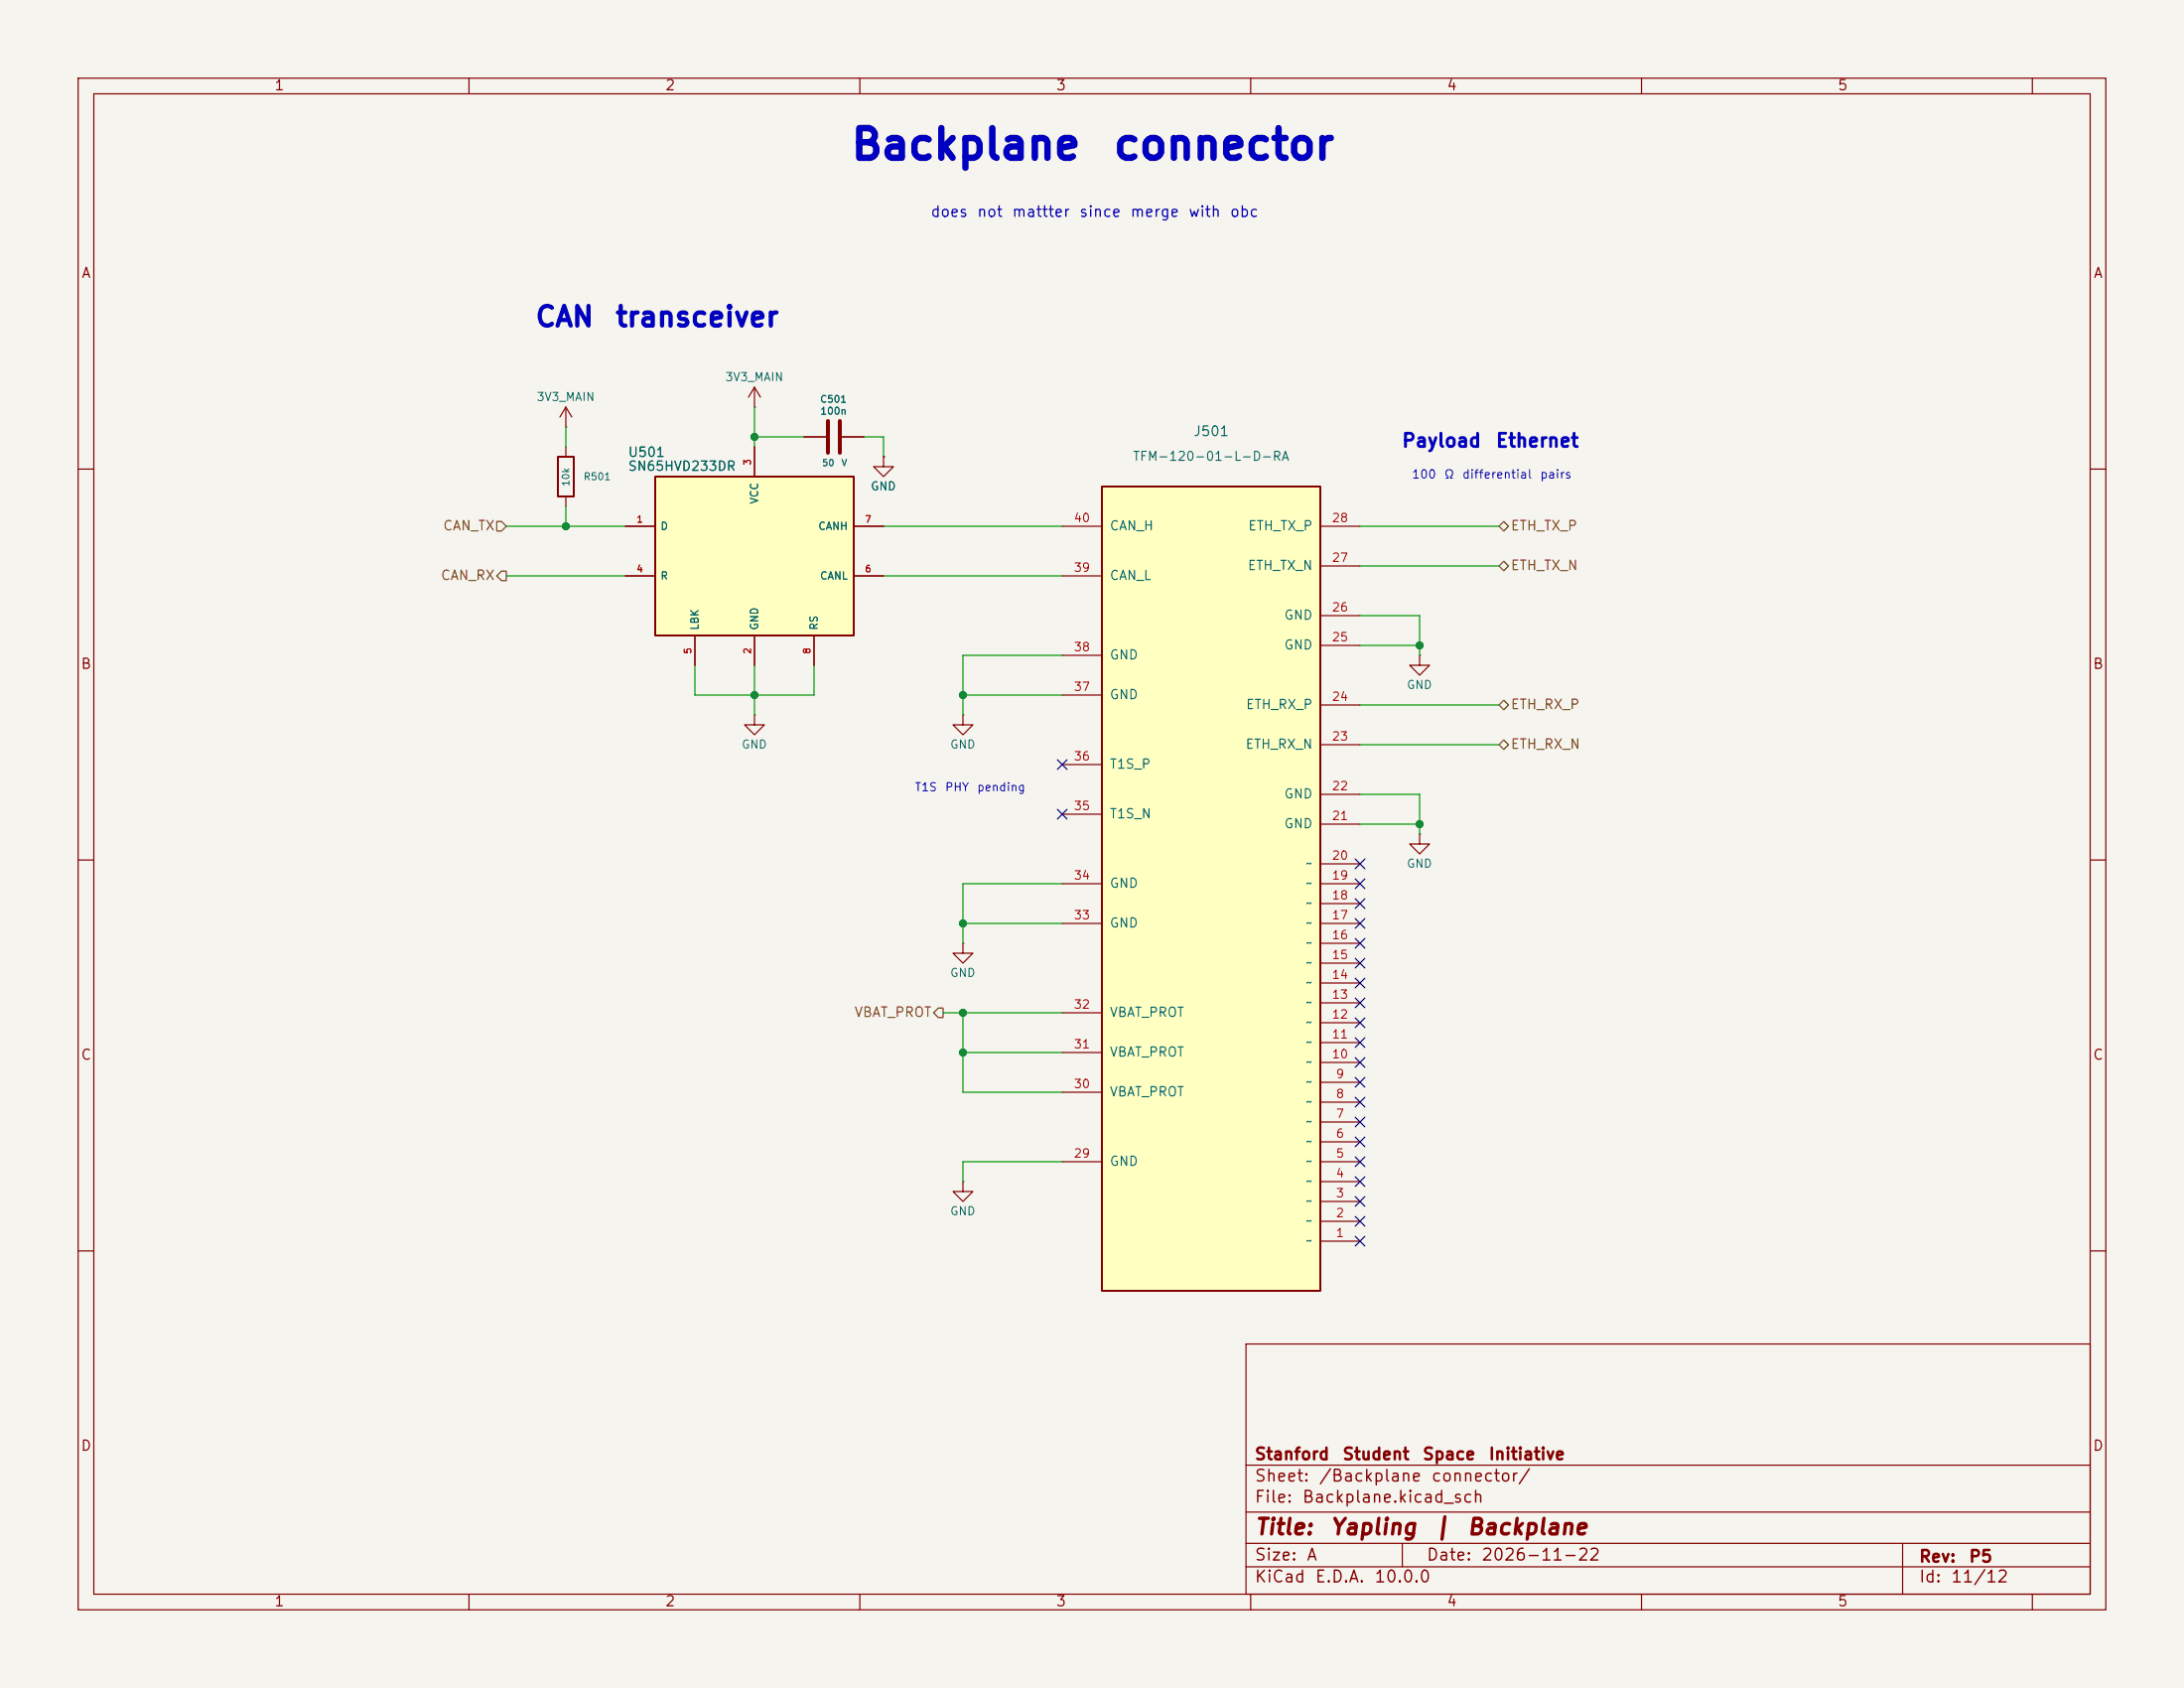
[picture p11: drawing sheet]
<svg xmlns="http://www.w3.org/2000/svg" width="279mm" height="216mm" viewBox="0 0 279 216" stroke-linecap="round" stroke-linejoin="round" font-family="sans-serif">
<path d="M0 0h279.4v215.9h-279.4z" fill="#f5f4ef" stroke="#f5f4ef" stroke-width=".13"/>
<g fill="none" stroke="#840000" stroke-width=".15">
<path d="M10 10h259.4v195.9h-259.4zM12 12h255.4v191.9h-255.4zM60 10v2M110 10v2M160 10v2M210 10v2M260 10v2M10 60h2M267.4 60h2M123.2 91.4v1.3h1.3l-1.3 1.3-1.3-1.3h1.3M123.2 91.4h.1M10 110h2"/>
<path d="M181.6 106.7v1.3h1.3l-1.3 1.2-1.3-1.2h1.3M181.6 106.7h.1M267.4 110h2M123.2 120.7v1.2h1.3l-1.3 1.3-1.3-1.3h1.3M123.2 120.7h.1M10 160h2M159.4 171.9h108v32h-108zM267.4 160h2M159.4 197.4h108M159.4 193.4h108M159.4 187.4h108M179.4 197.4v3"/>
<path d="M243.4 197.4v6.5M60 203.9v2M110 203.9v2M159.4 200.4h108M160 203.9v2M210 203.9v2M260 203.9v2"/>
</g>
<path d="M141 62.2h27.9v102.9h-27.9z" fill="#ffffc2"/>
<path d="M141 62.2h27.9v102.9h-27.9z" fill="none" stroke="#840000" stroke-width=".25"/>
<g fill="none" stroke="#840000" stroke-width=".15">
<path d="M135.9 67.3h5.1M135.9 73.7h5.1M168.9 78.7h5.1M168.9 72.4h5.1M168.9 67.3h5.1M135.9 97.8h5.1M135.9 88.9h5.1M135.9 83.8h5.1M168.9 95.3h5.1M168.9 90.2h5.1M168.9 82.6h5.1M135.9 118.1h5.1"/>
<path d="M135.9 113h5.1M135.9 104.1h5.1M168.9 118.1h5.1M168.9 115.6h5.1M168.9 113h5.1M168.9 110.5h5.1M168.9 105.4h5.1M168.9 101.6h5.1M135.9 139.7h5.1M135.9 134.6h5.1M135.9 129.5h5.1M168.9 138.4h5.1"/>
<path d="M168.9 135.9h5.1M168.9 133.4h5.1M168.9 130.8h5.1M168.9 128.3h5.1M168.9 125.7h5.1M168.9 123.2h5.1M168.9 120.7h5.1M123.2 151.1v1.3h1.3l-1.3 1.3-1.3-1.3h1.3M123.2 151.1h.1M135.9 148.6h5.1M168.9 158.8h5.1M168.9 156.2h5.1"/>
<path d="M168.9 153.7h5.1M168.9 151.1h5.1M168.9 148.6h5.1M168.9 146.1h5.1M168.9 143.5h5.1M168.9 141h5.1"/>
</g>
<path d="M83.8 61h25.4v20.3h-25.4z" fill="#ffffc2"/>
<path d="M71.4 58.4h2v5.1h-2zM83.8 61h25.4v20.3h-25.4z" fill="none" stroke="#840000" stroke-width=".25"/>
<g fill="none" stroke="#840000" stroke-width=".15">
<path d="M72.4 54.6h.1M72.4 52.1l-.8 1.2M72.4 52.1l.8 1.2M72.4 52.1v2.5M72.4 57.2v1.2M96.5 52.1h.1M96.5 49.5v2.6M96.5 57.2v3.8M96.5 49.5l-.7 1.3M96.5 49.5l.8 1.3M102.9 55.9h2.8M107.7 55.9h2.8"/>
<path d="M113 58.4v1.3h1.3l-1.3 1.3-1.2-1.3h1.2M113 58.4h.1M72.4 63.5v1.3M80 67.3h3.8M80 73.7h3.8M109.2 67.3h3.8M109.2 73.7h3.8M88.9 81.3v3.8M96.5 91.4v1.3h1.3l-1.3 1.3-1.3-1.3h1.3M96.5 91.4h.1M96.5 81.3v3.8M104.1 81.3v3.8"/>
<path d="M181.6 83.8v1.3h1.3l-1.3 1.3-1.3-1.3h1.3M181.6 83.8h.1"/>
</g>
<path d="M105.9 53.8v4.1M107.4 53.8v4.1" fill="none" stroke="#840000" stroke-width=".51"/>
<path d="M63.6 66.7h.6l.6 .6-.6 .6h-.6zM64.2 73.1h.6v1.2h-.6l-.6-.6zM191.8 67.3l.6-.6 .6 .6-.6 .6zM191.8 72.4l.6-.6 .6 .6-.6 .6zM191.8 95.3l.6-.7 .6 .7-.6 .6zM191.8 90.2l.6-.6 .6 .6-.6 .6zM119.4 129.5l.6-.6h.6v1.2h-.6z" fill="none" stroke="#725600" stroke-width=".15"/>
<g fill="none" stroke="#009600" stroke-width=".15">
<path d="M72.4 54.6v2.6M96.5 55.9h6.4M96.5 52.1v5.1M110.5 55.9h2.5v2.5M64.8 73.7h15.2M64.8 67.3h15.2M72.4 64.8v2.5M113 73.7h22.9M113 67.3h22.9M174 78.7h7.6v5.1M174 67.3h17.8M174 72.4h17.8"/>
<path d="M88.9 85.1v3.8h15.2v-3.8M96.5 85.1v6.3M123.2 88.9h12.7M135.9 83.8h-12.7v7.6M174 82.6h7.6M174 90.2h17.8M174 95.3h17.8M123.2 118.1h12.7M135.9 113h-12.7v7.7M174 101.6h7.6v5.1M174 105.4h7.6M120.6 129.5h15.3"/>
<path d="M123.2 129.5v10.2h12.7M123.2 134.6h12.7M135.9 148.6h-12.7v2.5"/>
</g>
<g fill="none" stroke="#000084" stroke-width=".15">
<path d="M135.3 97.2l1.2 1.2M136.5 97.2l-1.2 1.2M135.3 103.5l1.2 1.2M136.5 103.5l-1.2 1.2M173.4 115l1.2 1.2M173.4 109.9l1.2 1.2M173.4 117.5l1.2 1.2M173.4 112.4l1.2 1.2M174.6 115l-1.2 1.2M174.6 109.9l-1.2 1.2M174.6 117.5l-1.2 1.2M174.6 112.4l-1.2 1.2"/>
<path d="M173.4 132.7l1.2 1.3M173.4 125.1l1.2 1.2M173.4 130.2l1.2 1.2M173.4 122.6l1.2 1.2M173.4 135.3l1.2 1.2M173.4 127.7l1.2 1.2M173.4 137.8l1.2 1.2M173.4 120l1.2 1.3M174.6 132.7l-1.2 1.3M174.6 125.1l-1.2 1.2M174.6 130.2l-1.2 1.2M174.6 122.6l-1.2 1.2"/>
<path d="M174.6 135.3l-1.2 1.2M174.6 127.7l-1.2 1.2M174.6 137.8l-1.2 1.2M174.6 120l-1.2 1.3M173.4 153.1l1.2 1.2M173.4 150.5l1.2 1.2M173.4 155.6l1.2 1.2M173.4 158.1l1.2 1.3M173.4 148l1.2 1.2M173.4 145.4l1.2 1.3M173.4 140.4l1.2 1.2M173.4 142.9l1.2 1.2"/>
<path d="M174.6 153.1l-1.2 1.2M174.6 150.5l-1.2 1.2M174.6 155.6l-1.2 1.2M174.6 158.1l-1.2 1.3M174.6 148l-1.2 1.2M174.6 145.4l-1.2 1.3M174.6 140.4l-1.2 1.2M174.6 142.9l-1.2 1.2"/>
</g>
<g fill="#009600" stroke="#009600" stroke-width=".13">
<circle cx="181.6" cy="82.6" r=".46"/>
<circle cx="181.6" cy="105.4" r=".46"/>
<circle cx="96.5" cy="55.9" r=".46"/>
<circle cx="123.2" cy="88.9" r=".46"/>
<circle cx="72.4" cy="67.3" r=".46"/>
<circle cx="96.5" cy="88.9" r=".46"/>
<circle cx="123.2" cy="134.6" r=".46"/>
<circle cx="123.2" cy="118.1" r=".46"/>
<circle cx="123.2" cy="129.5" r=".46"/>
</g>
<g font-size="3.8" fill="#0000c2">
<text x="108.6" y="21.3">Backplane</text>
<text x="142.2" y="21.3">connector</text>
</g>
<g font-size="2.5" fill="#0000c2">
<text x="68.3" y="42.4">CAN</text>
<text x="78.6" y="42.4">transceiver</text>
</g>
<g font-size="2" fill="#840000">
<text x="160.4" y="196.8">Title:</text>
<text x="170.1" y="196.8">Yapling</text>
<text x="183.3" y="196.8">|</text>
<text x="187.6" y="196.8">Backplane</text>
</g>
<g font-size="1.7" fill="#0000c2">
<text x="179.2" y="57.6">Payload</text>
<text x="191.2" y="57.6">Ethernet</text>
</g>
<g font-size="1.5" fill="#840000">
<text x="160.4" y="189.9">Sheet:</text>
<text x="160.4" y="187.1">Stanford</text>
<text x="168.6" y="189.9">/Backplane</text>
<text x="171.6" y="187.1">Student</text>
<text x="181.9" y="187.1">Space</text>
<text x="183" y="189.9">connector/</text>
<text x="190.3" y="187.1">Initiative</text>
<text x="160.4" y="192.6">File:</text>
<text x="166.5" y="192.6">Backplane.kicad_sch</text>
<text x="160.4" y="202.8">KiCad</text>
<text x="160.4" y="200">Size:</text>
<text x="167.1" y="200">A</text>
<text x="168.1" y="202.8">E.D.A.</text>
<text x="175.7" y="202.8">10.0.0</text>
<text x="182.4" y="200">Date:</text>
<text x="189.4" y="200">2026-11-22</text>
<text x="245.4" y="200.2">Rev:</text>
<text x="245.4" y="202.8">Id:</text>
<text x="249.5" y="202.8">11/12</text>
<text x="251.8" y="200.2">P5</text>
</g>
<g font-size="1.4" fill="#0000c2">
<text x="119" y="28.1">does</text>
<text x="124.9" y="28.1">not</text>
<text x="129.4" y="28.1">mattter</text>
<text x="138" y="28.1">since</text>
<text x="144.5" y="28.1">merge</text>
<text x="151.9" y="28.1">with</text>
<text x="157.2" y="28.1">obc</text>
</g>
<g font-size="1.3" fill="#840000">
<text x="35" y="11.9">1</text>
<text x="85" y="11.9">2</text>
<text x="135" y="11.9">3</text>
<text x="185" y="11.9">4</text>
<text x="235" y="11.9">5</text>
<text x="10.3" y="35.9">A</text>
<text x="267.7" y="35.9">A</text>
<text x="10.3" y="85.9">B</text>
<text x="267.7" y="85.9">B</text>
<text x="10.3" y="135.9">C</text>
<text x="267.7" y="135.9">C</text>
<text x="10.3" y="185.9">D</text>
<text x="267.7" y="185.9">D</text>
<text x="35" y="205.8">1</text>
<text x="85" y="205.8">2</text>
<text x="135" y="205.8">3</text>
<text x="185" y="205.8">4</text>
<text x="235" y="205.8">5</text>
</g>
<text font-size="1.3" fill="#006464" x="152.6" y="56.1">J501</text>
<g font-size="1.2" fill="#006464">
<text x="80.3" y="58.7">U501</text>
<text x="144.8" y="59.2">TFM-120-01-L-D-RA</text>
<text x="80.3" y="60.5">SN65HVD233DR</text>
<text x="141.9" y="68.1">CAN_H</text>
<text x="159.6" y="68.1">ETH_TX_P</text>
<text x="141.9" y="74.5">CAN_L</text>
<text x="159.5" y="73.2">ETH_TX_N</text>
<text x="164.2" y="83.4">GND</text>
<text x="164.2" y="79.6">GND</text>
<text x="141.9" y="89.7">GND</text>
<text x="141.9" y="84.6">GND</text>
<text x="159.3" y="91">ETH_RX_P</text>
<text x="141.9" y="98.6">T1S_P</text>
<text x="159.2" y="96.1">ETH_RX_N</text>
<text x="141.9" y="105">T1S_N</text>
<text x="164.2" y="106.2">GND</text>
<text x="164.2" y="102.4">GND</text>
<text x="141.9" y="113.8">GND</text>
<text x="166.9" y="113.8">~</text>
<text x="166.9" y="111.3">~</text>
<text x="141.9" y="118.9">GND</text>
<text x="166.9" y="118.9">~</text>
<text x="166.9" y="116.4">~</text>
<text x="166.9" y="124">~</text>
<text x="166.9" y="121.5">~</text>
<text x="141.9" y="130.4">VBAT_PROT</text>
<text x="166.9" y="131.6">~</text>
<text x="166.9" y="129.1">~</text>
<text x="166.9" y="126.5">~</text>
<text x="141.9" y="135.4">VBAT_PROT</text>
<text x="166.9" y="136.7">~</text>
<text x="166.9" y="134.2">~</text>
<text x="141.9" y="140.5">VBAT_PROT</text>
<text x="166.9" y="141.8">~</text>
<text x="166.9" y="139.2">~</text>
<text x="141.9" y="149.4">GND</text>
<text x="166.9" y="149.4">~</text>
<text x="166.9" y="146.9">~</text>
<text x="166.9" y="144.3">~</text>
<text x="166.9" y="154.5">~</text>
<text x="166.9" y="151.9">~</text>
<text x="166.9" y="159.6">~</text>
<text x="166.9" y="157">~</text>
</g>
<g font-size="1.2" fill="#725600">
<text x="56.6" y="68.1">CAN_TX</text>
<text x="193.2" y="68.1">ETH_TX_P</text>
<text x="56.3" y="74.5">CAN_RX</text>
<text x="193.2" y="73.2">ETH_TX_N</text>
<text x="193.2" y="91">ETH_RX_P</text>
<text x="193.2" y="96.1">ETH_RX_N</text>
<text x="109.2" y="130.4">VBAT_PROT</text>
</g>
<g font-size="1.1" fill="#006464">
<text x="68.6" y="51.6">3V3_MAIN</text>
<text x="92.7" y="49">3V3_MAIN</text>
<text x="111.3" y="63">GND</text>
<text x="179.9" y="88.4">GND</text>
<text x="94.8" y="96">GND</text>
<text x="121.5" y="96">GND</text>
<text x="179.9" y="111.2">GND</text>
<text x="121.5" y="125.2">GND</text>
<text x="121.5" y="155.7">GND</text>
</g>
<g font-size="1.1" fill="#0000c2">
<text x="180.5" y="61.5">100</text>
<text x="184.7" y="61.5">Ω</text>
<text x="187" y="61.5">differential</text>
<text x="196.9" y="61.5">pairs</text>
<text x="117" y="101.5">T1S</text>
<text x="120.8" y="101.5">PHY</text>
<text x="124.9" y="101.5">pending</text>
</g>
<g font-size="1.1" fill="#a90000">
<text x="137.3" y="67.1">40</text>
<text x="170.3" y="67.1">28</text>
<text x="137.3" y="73.4">39</text>
<text x="170.3" y="72.1">27</text>
<text x="137.3" y="83.6">38</text>
<text x="170.3" y="82.3">25</text>
<text x="170.3" y="78.5">26</text>
<text x="137.3" y="88.6">37</text>
<text x="170.3" y="89.9">24</text>
<text x="170.3" y="95">23</text>
<text x="137.3" y="97.5">36</text>
<text x="170.3" y="101.3">22</text>
<text x="137.3" y="103.9">35</text>
<text x="170.3" y="105.2">21</text>
<text x="137.3" y="112.8">34</text>
<text x="170.3" y="112.8">19</text>
<text x="170.3" y="110.2">20</text>
<text x="137.3" y="117.9">33</text>
<text x="170.3" y="117.9">17</text>
<text x="170.3" y="115.3">18</text>
<text x="170.3" y="125.5">14</text>
<text x="170.3" y="122.9">15</text>
<text x="170.3" y="120.4">16</text>
<text x="137.3" y="129.3">32</text>
<text x="170.3" y="130.6">12</text>
<text x="170.3" y="128">13</text>
<text x="137.3" y="134.4">31</text>
<text x="170.3" y="135.6">10</text>
<text x="170.3" y="133.1">11</text>
<text x="137.3" y="139.4">30</text>
<text x="170.8" y="143.3">7</text>
<text x="170.8" y="140.7">8</text>
<text x="170.8" y="138.2">9</text>
<text x="137.3" y="148.3">29</text>
<text x="170.8" y="148.3">5</text>
<text x="170.8" y="145.8">6</text>
<text x="170.8" y="156">2</text>
<text x="170.8" y="153.4">3</text>
<text x="170.8" y="150.9">4</text>
<text x="170.8" y="158.5">1</text>
</g>
<g font-size="1" fill="#006464">
<text x="97.2" y="64.5" transform="rotate(-90 97.2 64.5)">VCC</text>
<text x="84.4" y="68">D</text>
<text x="104.6" y="68">CANH</text>
<text x="84.4" y="74.4">R</text>
<text x="104.8" y="74.4">CANL</text>
<text x="89.6" y="80.7" transform="rotate(-90 89.6 80.7)">LBK</text>
<text x="97.2" y="80.7" transform="rotate(-90 97.2 80.7)">GND</text>
<text x="104.8" y="80.7" transform="rotate(-90 104.8 80.7)">RS</text>
</g>
<g font-size=".9" fill="#006464">
<text x="104.8" y="51.7">C501</text>
<text x="104.9" y="53.3">100n</text>
<text x="73.1" y="62.3" transform="rotate(-90 73.1 62.3)">10k</text>
<text x="74.6" y="61.6">R501</text>
</g>
<g font-size=".9" fill="#a90000">
<text x="96.3" y="59.6" transform="rotate(-90 96.3 59.6)">3</text>
<text x="81.4" y="67.1">1</text>
<text x="110.6" y="67.1">7</text>
<text x="81.4" y="73.4">4</text>
<text x="110.6" y="73.4">6</text>
<text x="88.6" y="83.7" transform="rotate(-90 88.6 83.7)">5</text>
<text x="96.3" y="83.7" transform="rotate(-90 96.3 83.7)">2</text>
<text x="103.9" y="83.7" transform="rotate(-90 103.9 83.7)">8</text>
</g>
<g font-size=".8" fill="#0d6f78">
<text x="105.1" y="59.8">50</text>
<text x="107.6" y="59.8">V</text>
</g>
</svg>
